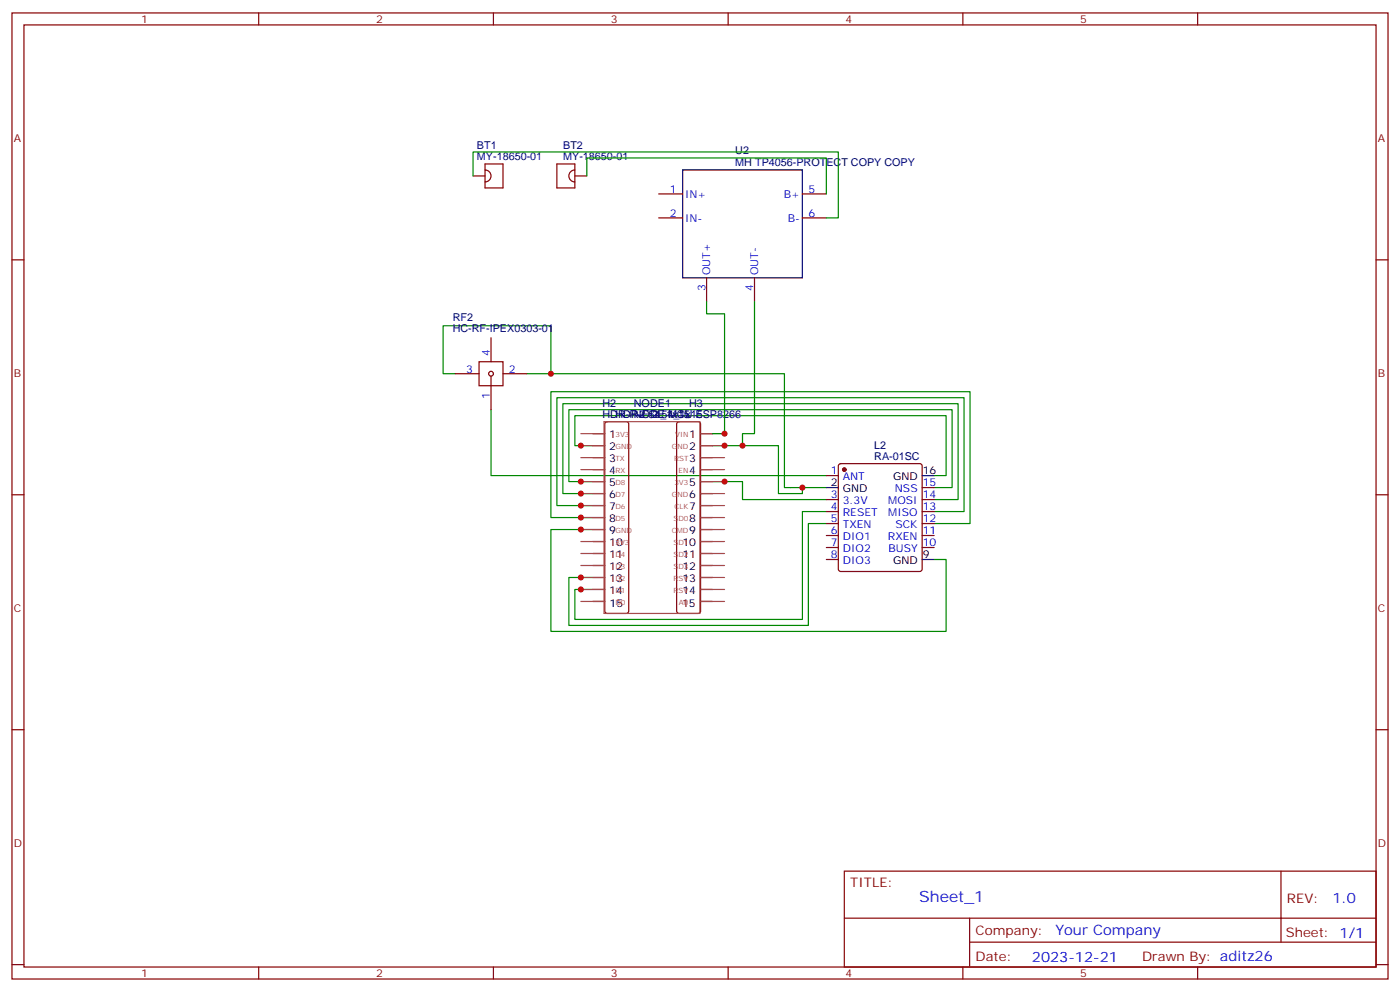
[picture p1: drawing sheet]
<svg xmlns="http://www.w3.org/2000/svg" width="412mm" height="292mm" viewBox="0 0 412 292" stroke-linecap="round" stroke-linejoin="round" font-family="sans-serif">
<g fill="none" stroke="#870000" stroke-width=".35">
<path d="M3.5 3.8h405.4v284.3h-405.4zM7.1 7.3h398.2v277.3h-398.2zM76.2 3.8v3.5M145.3 3.8v3.5M214.5 3.8v3.5M283.6 3.8v3.5M352.8 3.8v3.5M139.3 51.8h3.6M142.9 50a1.76 1.76 0 0 1 1.7 1.8 1.76 1.76 0 0 1-1.7 1.8zM142.9 50v-1.7h5.3v7h-5.3v-1.7M168.1 50.5l1.2-.5v3.6a1.76 1.76 0 0 1-1.6-1.1 1.76 1.76 0 0 1 .4-2zM169.3 50v-1.7h-5.3v7h5.3v-1.7"/>
<path d="M169.3 51.8h3.6M194 57.1h7.1M236.4 57.1h7M3.5 76.5h3.6M194 64.1h7.1M236.4 64.1h7M405.3 76.5h3.6M144.6 99.4v7.1M208.1 81.8v7M222.2 81.8v7M134.1 110h7M141.1 106.5h7.1v7h-7.1z"/>
<path d="M144.6 110.7v9.9M148.2 110h7M178.4 124.3l.5-.2h5.6l.5 .2 .2 .5v55l-.2 .5-.5 .3h-5.6l-.5-.3-.2-.5v-55zM199.6 124.3l.4-.2h5.7l.5 .2 .2 .5v55l-.3 .5-.4 .3h-5.7l-.5-.3-.2-.5v-55zM243.4 140h3.5M247.2 136.7l.4-.2h23.3l.5 .2 .2 .5v30.3l-.2 .5-.5 .2h-23.3l-.4-.2-.3-.5v-30.3zM3.5 145.6h3.6M243.4 147h3.5M243.4 150.6h3.5M243.4 154.1h3.5M243.4 157.6h3.5M271.6 147h3.6"/>
<path d="M271.6 150.6h3.6M271.6 154.1h3.6M271.6 157.6h3.6M271.6 143.5h3.6M405.3 145.6h3.6M243.4 161.1h3.5M243.4 164.7h3.5M271.6 161.1h3.6M3.5 214.8h3.6M405.3 214.8h3.6M248.7 256.4h156.6v28.2h-156.6zM377.3 256.4v20.9"/>
<path d="M248.7 270.2h156.5M285.6 277.3h119.6M285.6 270.2v14.2M3.5 283.9h3.6M76.2 284.6v3.5M145.3 284.6v3.5M214.5 284.6v3.5M283.6 284.6v3.5M352.8 284.6v3.5M405.3 283.9h3.6"/>
<circle cx="144.6" cy="110" r=".71"/>
</g>
<g fill="none" stroke="#008700" stroke-width=".35">
<path d="M139.3 51.8v-7.1h107.6v19.4h-3.5M172.9 51.8v-5.3h70.5v10.6M208.1 88.8v3.6h5.3v35.2h-3.5M222.2 88.8v38.8h-3.5v3.6M134.1 110h-3.6v-14.1h31.8v14.1M155.2 110h75.9v33.5h5.3v1.8h-7.1v-14.1h-19.4M144.6 120.6v19.4h98.8M174.6 131.2h-5.3v-8.9h109.4v17.7h-3.5M174.6 152.3h-12.3v-37h123.5v38.8h-10.6M174.6 148.8h-10.6v-31.7h120v33.5h-8.8M174.6 145.3h-8.8v-26.5h116.4v28.2h-7M174.6 141.7h-7v-21.1h112.9v22.9h-5.3"/>
<path d="M174.6 155.9h-12.3v29.9h116.4v-21.1h-3.5M209.9 141.7h8.8v5.3h24.7M236.4 143.5h7M243.4 154.1h-5.3v30h-70.5v-14.1h7M243.4 150.6h-7v31.7h-67.1v-8.8h5.3"/>
</g>
<g fill="none" stroke="#000" stroke-width=".35">
<path d="M201.1 50h35.3v31.8h-35.3zM174.6 127.6h3.6M174.6 131.2h3.6M174.6 134.7h3.6M174.6 138.2h3.6M206.4 127.6h3.5M206.4 131.2h3.5M206.4 134.7h3.5M206.4 138.2h3.5M271.6 140h3.6M174.6 141.7h3.6M174.6 145.3h3.6"/>
<path d="M174.6 148.8h3.6M174.6 152.3h3.6M174.6 155.9h3.6M174.6 159.4h3.6M206.4 141.7h3.5M206.4 145.3h3.5M206.4 148.8h3.5M206.4 152.3h3.5M206.4 155.9h3.5M206.4 159.4h3.5M243.4 143.5h3.5M174.6 162.9h3.6"/>
<path d="M174.6 166.4h3.6M174.6 170h3.6M174.6 173.5h3.6M174.6 177h3.6M206.4 162.9h3.5M206.4 166.4h3.5M206.4 170h3.5M206.4 173.5h3.5M206.4 177h3.5M271.6 164.7h3.6"/>
</g>
<g fill="none" stroke="#a64a4a" stroke-width=".35">
<path d="M171.1 127.6h6.9M171.1 138.2h6.9M171.1 131.2h6.9M171.1 134.7h6.9M177.9 124.1h28.3v56.5h-28.3zM206.5 127.6h6.9M206.5 138.2h6.9M206.5 131.2h6.9M206.5 134.7h6.9M171.1 159.4h6.9M171.1 141.7h6.9M171.1 148.8h6.9"/>
<path d="M171.1 155.9h6.9M171.1 152.3h6.9M171.1 145.3h6.9M206.5 159.4h6.9M206.5 141.7h6.9M206.5 148.8h6.9M206.5 155.9h6.9M206.5 152.3h6.9M206.5 145.3h6.9M171.1 177h6.9M171.1 173.5h6.9M171.1 170h6.9"/>
<path d="M171.1 166.4h6.9M171.1 162.9h6.9M206.5 177h6.9M206.5 173.5h6.9M206.5 170h6.9M206.5 166.4h6.9M206.5 162.9h6.9"/>
</g>
<circle cx="248.7" cy="138.2" r=".53" fill="#870000" stroke="#870000" stroke-width=".35"/>
<g fill="#c00">
<circle cx="162.3" cy="110" r=".88"/>
<circle cx="171.1" cy="155.9" r=".88"/>
<circle cx="171.1" cy="152.3" r=".88"/>
<circle cx="171.1" cy="148.8" r=".88"/>
<circle cx="171.1" cy="145.3" r=".88"/>
<circle cx="171.1" cy="141.7" r=".88"/>
<circle cx="171.1" cy="131.2" r=".88"/>
<circle cx="171.1" cy="170" r=".88"/>
<circle cx="171.1" cy="173.5" r=".88"/>
<circle cx="213.4" cy="141.7" r=".88"/>
<circle cx="218.7" cy="131.2" r=".88"/>
<circle cx="213.4" cy="127.6" r=".88"/>
<circle cx="213.4" cy="131.2" r=".88"/>
<circle cx="236.4" cy="143.5" r=".88"/>
</g>
<text font-size="4.6" fill="#00f" x="270.8" y="265.4">Sheet_1</text>
<g font-size="4.2" fill="#00f">
<text x="392.5" y="265.7">1.0</text>
<text x="310.9" y="275.2">Your Company</text>
<text x="304" y="283">2023-12-21</text>
</g>
<g font-size="3.9" fill="#800">
<text x="250.5" y="261">TITLE:</text>
<text x="379.1" y="265.7">REV:</text>
<text x="287.4" y="275.2">Company:</text>
<text x="378.7" y="275.8">Sheet: 1/1</text>
<text x="287.4" y="282.9">Date:</text>
<text x="336.4" y="282.9">Drawn By: aditz26</text>
</g>
<g font-size="3.2" fill="#800">
<text x="41.6" y="6.8">1</text>
<text x="110.8" y="6.8">2</text>
<text x="179.9" y="6.8">3</text>
<text x="249.1" y="6.8">4</text>
<text x="318.2" y="6.8">5</text>
<text x="4.1" y="41.9">A</text>
<text x="405.9" y="41.9">A</text>
<text x="4.1" y="111.1">B</text>
<text x="405.9" y="111.1">B</text>
<text x="4.1" y="180.2">C</text>
<text x="405.9" y="180.2">C</text>
<text x="4.1" y="249.3">D</text>
<text x="405.9" y="249.3">D</text>
<text x="41.6" y="287.6">1</text>
<text x="110.8" y="287.6">2</text>
<text x="179.9" y="287.6">3</text>
<text x="249.1" y="287.6">4</text>
<text x="318.2" y="287.6">5</text>
</g>
<g font-size="3.2" fill="#000080">
<text x="140.5" y="47.2">MY-18650-01</text>
<text x="140.5" y="44">BT1</text>
<text x="165.9" y="47.2">MY-18650-01</text>
<text x="165.9" y="44">BT2</text>
<text x="216.6" y="45.4">U2</text>
<text x="216.6" y="49">MH TP4056-PROTECT COPY COPY</text>
<text x="133.3" y="94.5">RF2</text>
<text x="133.3" y="97.6">HC-RF-IPEX0303-01</text>
<text x="177.5" y="119.9">H2</text>
<text x="186.7" y="119.8">NODE1</text>
<text x="203" y="119.9">H3</text>
<text x="177.5" y="123">HDR-F-2.54_1x15</text>
<text x="181.3" y="123">HDR-F-2.54_1x15</text>
<text x="186.7" y="123">NODE MCU ESP8266</text>
<text x="257.5" y="135.3">RA-01SC</text>
<text x="257.5" y="132.1">L2</text>
</g>
<g font-size="3.2" fill="#00f">
<text x="197.3" y="56.7">1</text>
<text x="201.8" y="58.1">IN+</text>
<text x="230.9" y="58.1">B+</text>
<text x="238.1" y="56.7">5</text>
<text x="197.3" y="63.8">2</text>
<text x="201.8" y="65.2">IN-</text>
<text x="232" y="65.2">B-</text>
<text x="238.1" y="63.8">6</text>
<text x="209.2" y="81.1" transform="rotate(-90 209.2 81.1)">OUT+</text>
<text x="223.3" y="81.1" transform="rotate(-90 223.3 81.1)">OUT-</text>
<text x="207.8" y="85.6" transform="rotate(-90 207.8 85.6)">3</text>
<text x="221.9" y="85.6" transform="rotate(-90 221.9 85.6)">4</text>
<text x="144.3" y="104.7" transform="rotate(-90 144.3 104.7)">4</text>
<text x="137.3" y="109.6">3</text>
<text x="149.9" y="109.6">2</text>
<text x="144.3" y="117.3" transform="rotate(-90 144.3 117.3)">1</text>
<text x="244.8" y="139.6">1</text>
<text x="248.2" y="141.4">ANT</text>
<text x="271.8" y="143.2">15</text>
<text x="244.8" y="146.7">3</text>
<text x="248.2" y="148.4">3.3V</text>
<text x="261.7" y="148.4">MOSI</text>
<text x="263.6" y="144.9">NSS</text>
<text x="271.8" y="146.7">14</text>
<text x="244.8" y="150.2">4</text>
<text x="244.8" y="153.7">5</text>
<text x="248.2" y="152">RESET</text>
<text x="248.2" y="155.5">TXEN</text>
<text x="261.7" y="152">MISO</text>
<text x="263.8" y="155.5">SCK</text>
<text x="271.8" y="153.7">12</text>
<text x="271.8" y="150.2">13</text>
<text x="244.8" y="157.3">6</text>
<text x="244.8" y="160.8">7</text>
<text x="248.2" y="159">DIO1</text>
<text x="261.6" y="159">RXEN</text>
<text x="271.8" y="160.8">10</text>
<text x="271.8" y="157.3">11</text>
<text x="244.8" y="164.3">8</text>
<text x="248.2" y="162.6">DIO2</text>
<text x="248.2" y="166.1">DIO3</text>
<text x="261.7" y="162.6">BUSY</text>
</g>
<g font-size="3.2">
<text x="179.5" y="129">1</text>
<text x="203.1" y="129">1</text>
<text x="179.5" y="132.6">2</text>
<text x="179.5" y="136.1">3</text>
<text x="203.1" y="132.6">2</text>
<text x="203.1" y="136.1">3</text>
<text x="179.5" y="139.6">4</text>
<text x="179.5" y="143.2">5</text>
<text x="203.1" y="139.6">4</text>
<text x="203.1" y="143.2">5</text>
<text x="244.8" y="143.2">2</text>
<text x="263.1" y="141.4">GND</text>
<text x="271.8" y="139.6">16</text>
<text x="179.5" y="146.7">6</text>
<text x="203.1" y="146.7">6</text>
<text x="248.2" y="144.9">GND</text>
<text x="179.5" y="150.2">7</text>
<text x="179.5" y="153.7">8</text>
<text x="203.1" y="150.2">7</text>
<text x="203.1" y="153.7">8</text>
<text x="179.5" y="157.3">9</text>
<text x="179.5" y="160.8">10</text>
<text x="201" y="160.8">10</text>
<text x="203.1" y="157.3">9</text>
<text x="179.5" y="164.3">11</text>
<text x="179.5" y="167.9">12</text>
<text x="201" y="164.3">11</text>
<text x="201" y="167.9">12</text>
<text x="263.1" y="166.1">GND</text>
<text x="271.8" y="164.3">9</text>
<text x="179.5" y="171.4">13</text>
<text x="201" y="171.4">13</text>
<text x="179.5" y="174.9">14</text>
<text x="179.6" y="178.8">15</text>
<text x="200.9" y="178.8">15</text>
<text x="201" y="174.9">14</text>
</g>
<g font-size="2.1" fill="#a54b4b">
<text x="181.3" y="128.7">3V3</text>
<text x="198.9" y="128.7">VIN</text>
<text x="181.3" y="132.2">GND</text>
<text x="181.3" y="135.7">TX</text>
<text x="197.9" y="132.2">GND</text>
<text x="198.6" y="135.7">RST</text>
<text x="181.3" y="142.8">D8</text>
<text x="181.3" y="139.3">RX</text>
<text x="198.7" y="142.8">3V3</text>
<text x="199.9" y="139.3">EN</text>
<text x="181.3" y="149.8">D6</text>
<text x="181.3" y="146.3">D7</text>
<text x="197.9" y="146.3">GND</text>
<text x="198.7" y="149.8">CLK</text>
<text x="181.3" y="153.4">D5</text>
<text x="198.4" y="153.4">SD0</text>
<text x="181.3" y="160.4">3V3</text>
<text x="181.3" y="156.9">GND</text>
<text x="197.9" y="156.9">CMD</text>
<text x="198.4" y="160.4">SD1</text>
<text x="181.3" y="167.5">D3</text>
<text x="181.3" y="164">D4</text>
<text x="198.4" y="164">SD2</text>
<text x="198.4" y="167.5">SD3</text>
<text x="181.3" y="171">D2</text>
<text x="198.4" y="171">RSV</text>
<text x="181.3" y="178.1">D0</text>
<text x="181.3" y="174.5">D1</text>
<text x="198.4" y="174.5">RSV</text>
<text x="200" y="178.1">A0</text>
</g>
</svg>
